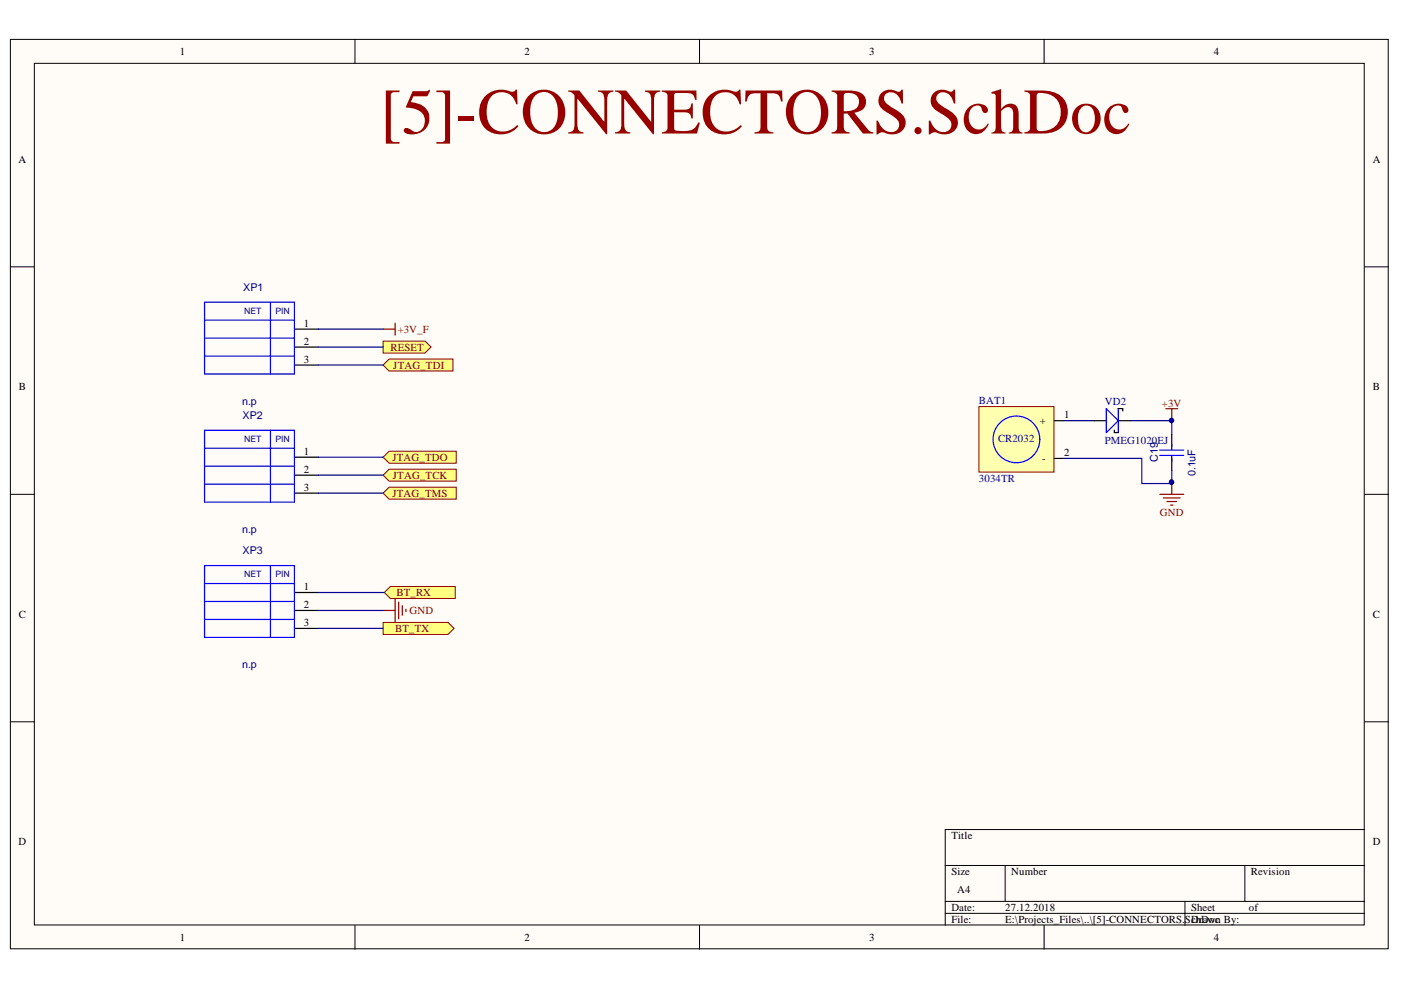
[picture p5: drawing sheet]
<svg xmlns="http://www.w3.org/2000/svg" width="297mm" height="210mm" viewBox="0 0 297 210" stroke-linecap="round" stroke-linejoin="round" font-family="sans-serif">
<g fill="#fffcf8" stroke="#000" stroke-width=".21">
<path d="M2.2 8.4h292.1v192.8h-292.1z"/>
<path d="M7.3 13.4h281.9v182.7h-281.9z"/>
</g>
<g fill="none" stroke="#000" stroke-width=".21">
<path d="M75.3 8.4v5M148.3 8.4v5M221.4 8.4v5M2.2 56.6h5.1M289.3 56.6h5.1M2.2 104.8h5.1M289.3 104.8h5.1M2.2 153h5.1M289.3 153h5.1M289.3 175.9h-88.9v20.3M75.3 196.2v5.1M148.3 196.2v5.1"/>
<path d="M200.4 183.5h88.9M200.4 191.1h88.9M200.4 193.7h88.9M213.1 183.5v7.6M221.4 196.2v5.1M251.2 191.1v5.1M263.9 183.5v7.6"/>
</g>
<path d="M232 89.2h2.6M236.3 91.2v.5h.7M237 86.6h1v.5M237.1 89.2h2.5" fill="none" stroke="#000" stroke-width=".25"/>
<path d="M234.6 86.7l2.5 2.5-2.5 2.5zM237.1 86.7v5" fill="none" stroke="#00f" stroke-width=".25"/>
<path d="M207.5 86.2h16v13.9h-16z" fill="#ffffb0" stroke="#800000" stroke-width=".21"/>
<g fill="none" stroke="#00f" stroke-width=".25">
<path d="M43.4 64.1h19v15.2h-19zM43.4 75.5h19M43.4 71.7h19M43.4 67.9h19M57.3 64.1v15.2M43.4 91.2h19v15.3h-19zM43.4 98.8h19M43.4 95h19M57.3 91.2v15.3M245.9 95.4h5.1M245.9 96.6h5.1M248.4 94.2v1.2"/>
<path d="M248.4 96.7v1.2M43.4 119.9h19v15.2h-19zM43.4 102.7h19M57.3 119.9v15.2M43.4 131.3h19M43.4 127.5h19M43.4 123.7h19"/>
<circle cx="215.5" cy="93.2" r="5"/>
</g>
<g fill="none" stroke="#000" stroke-width=".25">
<path d="M62.4 73.6h5.1M62.4 77.4h5.1M62.4 69.8h5.1M62.4 96.9h5.1M223.6 89.2h2M223.6 97.2h2M248.4 92.1v2.6M248.4 97.2v2.5M62.4 100.7h5.1M62.4 104.6h5.1M62.4 129.4h5.1M62.4 133.2h5.1"/>
<path d="M62.4 125.6h5.1"/>
</g>
<path d="M247.2 86.7h2.5M248.4 86.7v2.5M245.9 104.8h5.1M246.7 105.6h3.5M247.4 106.3h2.1M248.2 107.1h.5M248.4 102.3v2.5" fill="none" stroke="#800000" stroke-width=".25"/>
<g fill="#000080" stroke="#000080" stroke-width=".21">
<circle cx="248.4" cy="89.1" r=".46"/>
<circle cx="248.4" cy="102.2" r=".46"/>
</g>
<path d="M67.5 69.8h13.7M225.6 89.2h6.4M225.6 97.2h16.5v5.3h6.3v-2.8M239.6 89.2h8.8v2.9" fill="none" stroke="#000080" stroke-width=".25"/>
<path d="M81.2 72.3h8.9l1.3 1.3-1.3 1.3h-8.9z" fill-rule="evenodd" fill="#ffff80" stroke="#800000" stroke-width=".21"/>
<path d="M67.5 73.6h13.7" fill="none" stroke="#000080" stroke-width=".25"/>
<path d="M81.2 77.4l1.3-1.3h13.5v2.6h-13.5z" fill-rule="evenodd" fill="#ffff80" stroke="#800000" stroke-width=".21"/>
<path d="M67.5 77.4h13.7" fill="none" stroke="#000080" stroke-width=".25"/>
<path d="M81.2 96.9l1.3-1.2h14.2v2.5h-14.2z" fill-rule="evenodd" fill="#ffff80" stroke="#800000" stroke-width=".21"/>
<path d="M67.5 96.9h13.7" fill="none" stroke="#000080" stroke-width=".25"/>
<path d="M81.2 100.7l1.3-1.2h14.2v2.5h-14.2z" fill-rule="evenodd" fill="#ffff80" stroke="#800000" stroke-width=".21"/>
<path d="M67.5 100.7h13.7" fill="none" stroke="#000080" stroke-width=".25"/>
<path d="M81.2 104.6l1.3-1.3h14.2v2.5h-14.2z" fill-rule="evenodd" fill="#ffff80" stroke="#800000" stroke-width=".21"/>
<path d="M67.5 104.6h13.7" fill="none" stroke="#000080" stroke-width=".25"/>
<path d="M81.2 132h13.8l1.3 1.2-1.3 1.3h-13.8z" fill-rule="evenodd" fill="#ffff80" stroke="#800000" stroke-width=".21"/>
<path d="M67.5 133.2h13.7M67.5 129.4h13.7" fill="none" stroke="#000080" stroke-width=".25"/>
<path d="M81.2 129.4h2.6M83.8 126.9v5.1M84.5 127.7v3.5M85.3 128.4v2M86.1 129.2v.5" fill="none" stroke="#800000" stroke-width=".25"/>
<path d="M81.5 125.6l1.3-1.2h13.7v2.5h-13.7z" fill-rule="evenodd" fill="#ffff80" stroke="#800000" stroke-width=".21"/>
<path d="M67.5 125.6h14" fill="none" stroke="#000080" stroke-width=".25"/>
<path d="M81.2 69.8h2.6M83.8 68.5v2.5" fill="none" stroke="#800000" stroke-width=".25"/>
<text font-size="13.8" fill="#980000" x="80.6" y="28.3">[5]-CONNECTORS.SchDoc</text>
<g font-size="2.3">
<text x="38.1" y="11.7">1</text>
<text x="111.2" y="11.7">2</text>
<text x="184.3" y="11.7">3</text>
<text x="257.4" y="11.7">4</text>
<text x="3.9" y="34.5">A</text>
<text x="291.1" y="34.5">A</text>
<text x="64.4" y="69.3">1</text>
<text x="64.4" y="73.1">2</text>
<text x="64.4" y="76.9">3</text>
<text x="4" y="82.7">B</text>
<text x="291.1" y="82.7">B</text>
<text x="220.5" y="90">+</text>
<text x="225.6" y="88.7">1</text>
<text x="64.4" y="100.2">2</text>
<text x="64.4" y="96.4">1</text>
<text x="221" y="97.9">-</text>
<text x="225.6" y="96.7">2</text>
<text x="64.4" y="104.1">3</text>
<text x="64.4" y="125.1">1</text>
<text x="4" y="131">C</text>
<text x="64.4" y="128.9">2</text>
<text x="291.1" y="131">C</text>
<text x="64.4" y="132.7">3</text>
<text x="3.9" y="179.2">D</text>
<text x="201.7" y="177.9">Title</text>
<text x="291.1" y="179.2">D</text>
<text x="201.7" y="185.6">Size</text>
<text x="214.4" y="185.6">Number</text>
<text x="265.2" y="185.6">Revision</text>
<text x="203" y="189.4">A4</text>
<text x="201.7" y="193.2">Date:</text>
<text x="201.7" y="195.7">File:</text>
<text x="213.1" y="193.2">27.12.2018</text>
<text x="213.1" y="195.7">E:\Projects_Files\..\[5]-CONNECTORS.SchDoc</text>
<text x="252.5" y="193.2">Sheet</text>
<text x="252.5" y="195.7">Drawn By:</text>
<text x="264.8" y="193.2">of</text>
<text x="38.1" y="199.5">1</text>
<text x="111.2" y="199.5">2</text>
<text x="184.3" y="199.5">3</text>
<text x="257.4" y="199.5">4</text>
</g>
<g font-size="2.3" fill="#000080">
<text x="51.6" y="61.7">XP1</text>
<text x="51.3" y="85.8">n.p</text>
<text x="51.4" y="88.8">XP2</text>
<text x="207.5" y="85.7">BAT1</text>
<text x="234.3" y="85.9">VD2</text>
<text x="211.6" y="93.7">CR2032</text>
<text x="234.3" y="94">PMEG1020EJ</text>
<text x="245.5" y="97.9" transform="rotate(-90 245.5 97.9)">C19</text>
<text x="253.5" y="101" transform="rotate(-90 253.5 101)">0.1uF</text>
<text x="207.5" y="102.2">3034TR</text>
<text x="51.3" y="113">n.p</text>
<text x="51.4" y="117.5">XP3</text>
<text x="51.3" y="141.6">n.p</text>
</g>
<g font-size="2.3" fill="#800000">
<text x="84.3" y="70.6">+3V_F</text>
<text x="82.8" y="74.4">RESET</text>
<text x="83.4" y="78.2">JTAG_TDI</text>
<text x="246.4" y="86.2">+3V</text>
<text x="83.2" y="97.7">JTAG_TDO</text>
<text x="83.3" y="101.5">JTAG_TCK</text>
<text x="83.2" y="105.4">JTAG_TMS</text>
<text x="245.9" y="109.4">GND</text>
<text x="84.1" y="126.4">BT_RX</text>
<text x="86.9" y="130.2">GND</text>
<text x="83.8" y="134">BT_TX</text>
</g>
<g font-size="1.9" fill="#000080">
<text x="51.8" y="66.6">NET</text>
<text x="58.4" y="66.6">PIN</text>
<text x="51.8" y="93.8">NET</text>
<text x="58.4" y="93.8">PIN</text>
<text x="51.8" y="122.4">NET</text>
<text x="58.4" y="122.4">PIN</text>
</g>
</svg>
